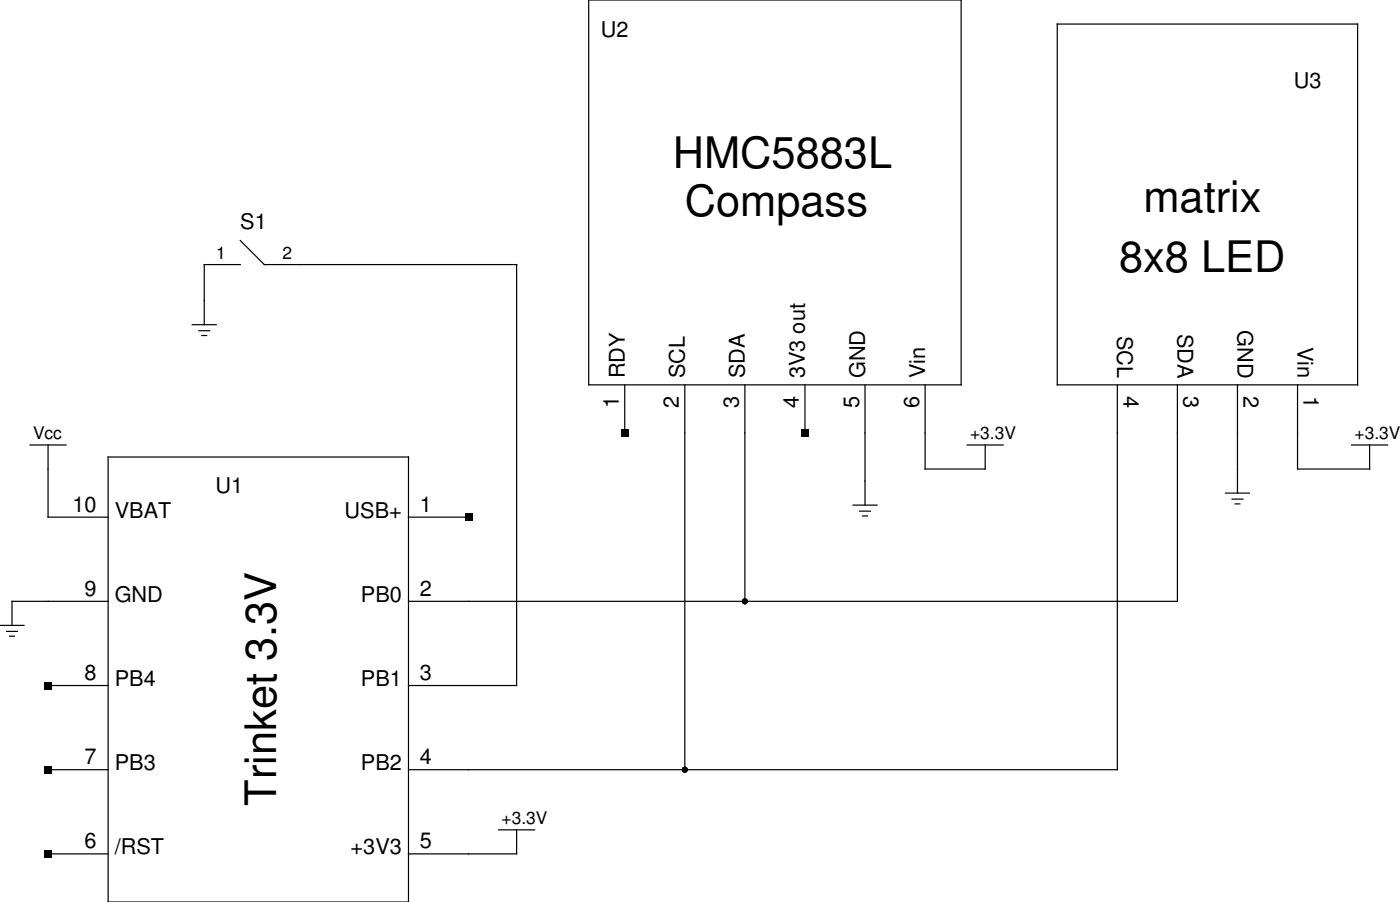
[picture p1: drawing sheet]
<svg xmlns="http://www.w3.org/2000/svg" width="296mm" height="190mm" viewBox="0 0 296 190" stroke-linecap="round" stroke-linejoin="round" font-family="sans-serif">
<g fill="none" stroke="#000" stroke-width=".25">
<path d="M124.5 0h78.7v81.3h-78.7zM223.5 5.1h63.5v76.2h-63.5zM50.8 50.8l5.1 5.1h53.3v88.9h-22.8M50.8 55.9h-7.6v12.7M40.6 68.6h5.1M42 69.8h2.3M42.7 70.9h1M6.4 94h7.6M10.2 94v15.2h12.7M22.9 96.5h63.5v94h-63.5zM132.1 81.3v10.1M144.8 81.3v81.3"/>
<path d="M157.5 81.3v45.7M170.2 81.3v10.1M182.9 81.3v25.4M195.6 81.3v17.8h12.7v-5.1M204.5 94h7.6M236.2 81.3v81.3h-149.8M248.9 81.3v45.7h-162.5M261.6 81.3v22.8M274.3 81.3v17.8h15.3v-5.1M285.8 94h7.6M86.4 109.2h12.7M180.3 106.7h5.1"/>
<path d="M181.7 107.9h2.3M182.4 109h1M259.1 104.1h5.1M260.5 105.4h2.3M261.1 106.4h1M0 132.1h5.1M1.4 133.3h2.3M2 134.4h1M22.9 127h-20.4v5.1M10.2 144.8h12.7M10.2 162.6h12.7M105.4 175.3h7.6"/>
<path d="M109.2 175.3v5h-22.8M10.2 180.3h12.7"/>
</g>
<g fill="#000">
<path d="M131.3 90.7h1.5v1.5h-1.5zM169.4 90.7h1.5v1.5h-1.5zM98.3 108.5h1.5v1.5h-1.5zM9.4 144h1.5v1.5h-1.5zM9.4 161.8h1.5v1.5h-1.5zM9.4 179.6h1.5v1.5h-1.5z"/>
<circle cx="157.5" cy="127" r=".64"/>
<circle cx="144.8" cy="162.6" r=".64"/>
</g>
<g font-size="9.2">
<text x="142.2" y="35.6">HMC5883L</text>
<text x="144.8" y="45.7">Compass</text>
<text x="241.7" y="44.8">matrix</text>
<text x="236.6" y="57.5">8x8 LED</text>
<text x="58.4" y="170.2" transform="rotate(-90 58.4 170.2)">Trinket 3.3V</text>
</g>
<g font-size="4.6">
<text x="127" y="7.7">U2</text>
<text x="273.5" y="18.6">U3</text>
<text x="50.8" y="48.3">S1</text>
<text x="236.2" y="71" transform="rotate(90 236.2 71)">SCL</text>
<text x="248.9" y="70.5" transform="rotate(90 248.9 70.5)">SDA</text>
<text x="261.6" y="69.7" transform="rotate(90 261.6 69.7)">GND</text>
<text x="274.3" y="73.3" transform="rotate(90 274.3 73.3)">Vin</text>
<text x="132.1" y="79.9" transform="rotate(-90 132.1 79.9)">RDY</text>
<text x="144.8" y="79.9" transform="rotate(-90 144.8 79.9)">SCL</text>
<text x="157.5" y="79.9" transform="rotate(-90 157.5 79.9)">SDA</text>
<text x="170.2" y="79.9" transform="rotate(-90 170.2 79.9)">3V3 out</text>
<text x="182.9" y="79.9" transform="rotate(-90 182.9 79.9)">GND</text>
<text x="195.6" y="79.9" transform="rotate(-90 195.6 79.9)">Vin</text>
<text x="237.5" y="83.7" transform="rotate(90 237.5 83.7)">4</text>
<text x="250.2" y="83.7" transform="rotate(90 250.2 83.7)">3</text>
<text x="262.9" y="83.7" transform="rotate(90 262.9 83.7)">2</text>
<text x="275.6" y="83.7" transform="rotate(90 275.6 83.7)">1</text>
<text x="130.8" y="86.2" transform="rotate(-90 130.8 86.2)">1</text>
<text x="143.5" y="86.2" transform="rotate(-90 143.5 86.2)">2</text>
<text x="156.2" y="86.2" transform="rotate(-90 156.2 86.2)">3</text>
<text x="168.9" y="86.2" transform="rotate(-90 168.9 86.2)">4</text>
<text x="181.6" y="86.2" transform="rotate(-90 181.6 86.2)">5</text>
<text x="194.3" y="86.2" transform="rotate(-90 194.3 86.2)">6</text>
<text x="45.6" y="104.1">U1</text>
<text x="15.3" y="108.1">10</text>
<text x="24.3" y="109.3">VBAT</text>
<text x="72.9" y="109.3">USB+</text>
<text x="88.8" y="108.1">1</text>
<text x="17.9" y="125.9">9</text>
<text x="88.8" y="125.9">2</text>
<text x="24.3" y="127.1">GND</text>
<text x="76.3" y="127.1">PB0</text>
<text x="17.9" y="143.6">8</text>
<text x="88.8" y="143.6">3</text>
<text x="24.3" y="144.9">PB4</text>
<text x="76.3" y="144.9">PB1</text>
<text x="17.9" y="161.4">7</text>
<text x="88.8" y="161.4">4</text>
<text x="24.3" y="162.7">PB3</text>
<text x="76.3" y="162.7">PB2</text>
<text x="17.9" y="179.2">6</text>
<text x="88.8" y="179.2">5</text>
<text x="24.3" y="180.5">/RST</text>
<text x="74.1" y="180.5">+3V3</text>
</g>
<g font-size="3.7">
<text x="45.7" y="54.6">1</text>
<text x="59.7" y="54.6">2</text>
<text x="7" y="92.7">Vcc</text>
<text x="205.1" y="92.7">+3.3V</text>
<text x="286.4" y="92.7">+3.3V</text>
<text x="106" y="174">+3.3V</text>
</g>
</svg>
